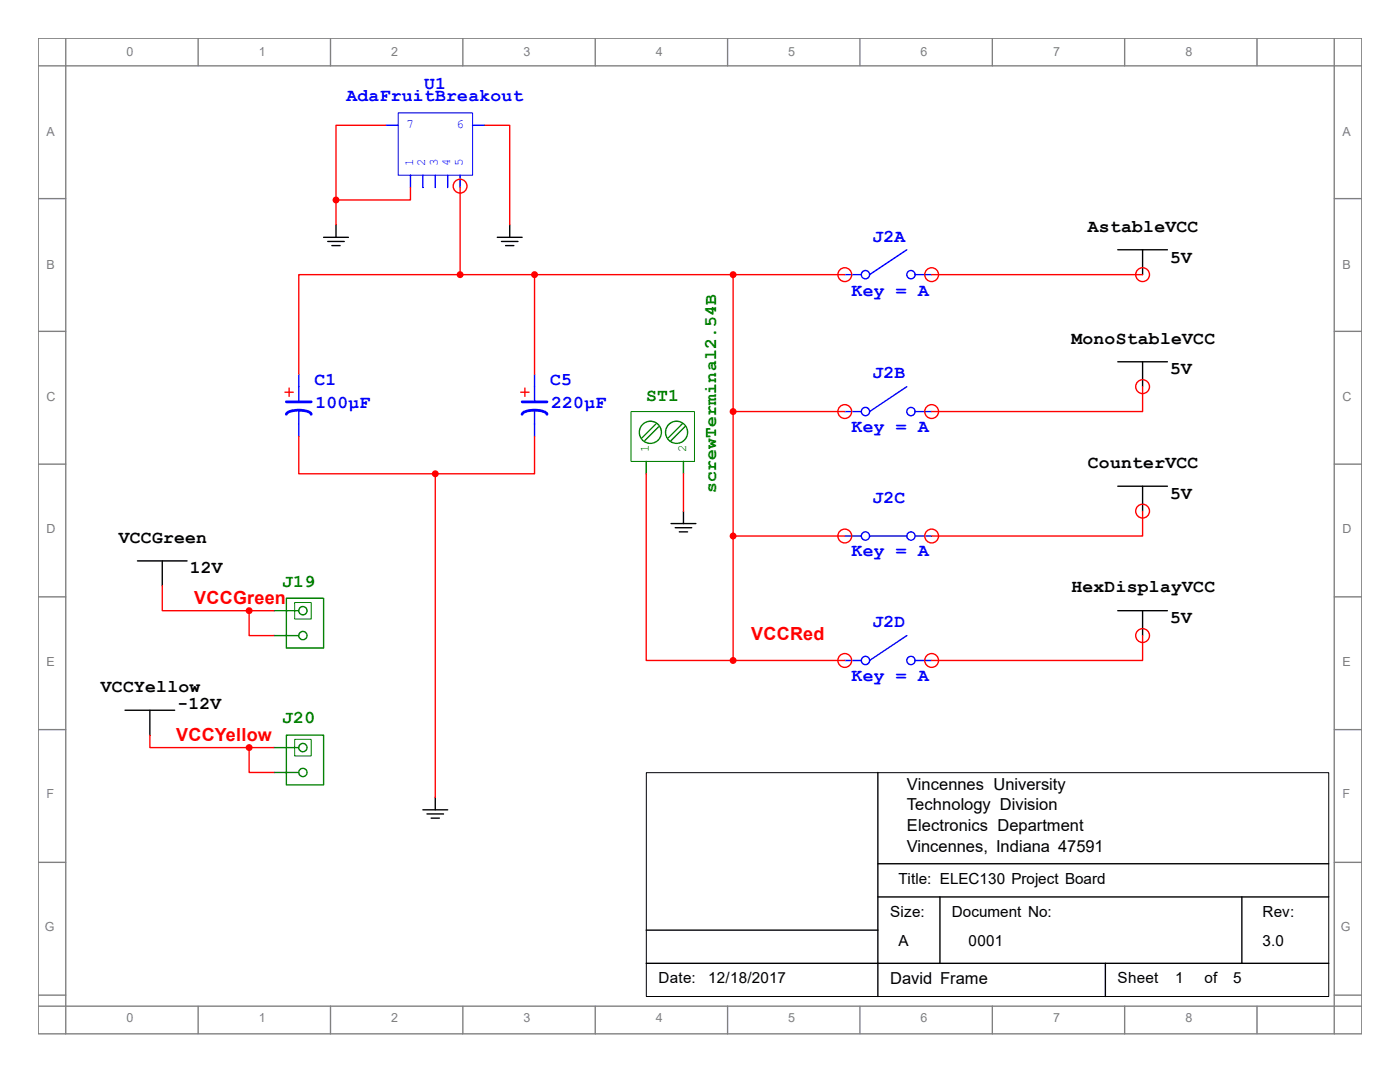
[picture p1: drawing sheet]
<svg xmlns="http://www.w3.org/2000/svg" width="279mm" height="216mm" viewBox="0 0 279 216" stroke-linecap="round" stroke-linejoin="round" font-family="sans-serif">
<g fill="none" stroke="#808080" stroke-width=".28">
<path d="M7.6 7.6h264.2v198.7h-264.2zM7.6 13.1h264.2M13.1 7.6v198.7M39.5 7.6v5.5M66 7.6v5.5M92.4 7.6v5.5M118.8 7.6v5.5M145.2 7.6v5.5M171.6 7.6v5.5M198 7.6v5.5M224.5 7.6v5.5M250.9 7.6v5.5"/>
<path d="M266.3 7.6v198.7M7.6 39.6h5.5M266.3 39.6h5.5M7.6 66.1h5.5M266.3 66.1h5.5M7.6 92.6h5.5M266.3 92.6h5.5M7.6 119.1h5.5M266.3 119.1h5.5M7.6 145.6h5.5M266.3 145.6h5.5M7.6 172.1h5.5"/>
<path d="M266.3 172.1h5.5M7.6 198.6h5.5M266.3 198.6h5.5M7.6 200.8h264.2M39.5 200.8v5.5M66 200.8v5.5M92.4 200.8v5.5M118.8 200.8v5.5M145.2 200.8v5.5M171.6 200.8v5.5M198 200.8v5.5M224.5 200.8v5.5"/>
<path d="M250.9 200.8v5.5"/>
</g>
<path d="M181 49.8l-7.5 5" fill="none" stroke="#00f" stroke-width=".28"/>
<g fill="none" stroke="#00f" stroke-width=".28">
<path d="M182.6 54.8h3.3"/>
<circle cx="181.8" cy="54.8" r=".83"/>
</g>
<g fill="none" stroke="#00f" stroke-width=".28">
<path d="M168.6 54.8h3.3M181 77.2l-7.5 4.9"/>
<circle cx="172.7" cy="54.8" r=".83"/>
</g>
<g fill="none" stroke="#f00" stroke-width=".28">
<circle cx="168.6" cy="54.8" r="1.38"/>
<circle cx="185.9" cy="54.8" r="1.38"/>
</g>
<g fill="none" stroke="#00f" stroke-width=".28">
<path d="M182.6 82.1h3.3"/>
<circle cx="181.8" cy="82.1" r=".83"/>
</g>
<g fill="none" stroke="#00f" stroke-width=".28">
<path d="M168.6 82.1h3.3M173.5 107h7.5"/>
<circle cx="172.7" cy="82.1" r=".83"/>
</g>
<g fill="none" stroke="#f00" stroke-width=".28">
<circle cx="168.6" cy="82.1" r="1.38"/>
<circle cx="185.9" cy="82.1" r="1.38"/>
</g>
<g fill="none" stroke="#00f" stroke-width=".28">
<path d="M182.6 107h3.3"/>
<circle cx="181.8" cy="107" r=".83"/>
</g>
<g fill="none" stroke="#00f" stroke-width=".28">
<path d="M168.6 107h3.3M181 126.8l-7.5 5"/>
<circle cx="172.7" cy="107" r=".83"/>
</g>
<g fill="none" stroke="#f00" stroke-width=".28">
<circle cx="168.6" cy="107" r="1.38"/>
<circle cx="185.9" cy="107" r="1.38"/>
</g>
<g fill="none" stroke="#00f" stroke-width=".28">
<path d="M182.6 131.8h3.3"/>
<circle cx="181.8" cy="131.8" r=".83"/>
</g>
<g fill="none" stroke="#00f" stroke-width=".28">
<path d="M59.6 77.2v3M59.6 81.8v2.8M168.6 131.8h3.3"/>
<circle cx="172.7" cy="131.8" r=".83"/>
</g>
<g fill="none" stroke="#f00" stroke-width=".28">
<path d="M56.9 78.3h1.6M57.7 77.4v1.7M168.6 82.1h-22.3v24.9h22.3"/>
<circle cx="168.6" cy="131.8" r="1.38"/>
<circle cx="185.9" cy="131.8" r="1.38"/>
</g>
<g fill="#f00" stroke="#f00" stroke-width=".28">
<circle cx="146.3" cy="82.1" r=".55"/>
<circle cx="146.3" cy="107" r=".55"/>
</g>
<path d="M86.9 159.1v2.5M84.4 161.6h4.9M85.2 162.4h3.3M86 163.2h1.7" fill="none" stroke="#000" stroke-width=".28"/>
<path d="M57.1 82.7a2.54 2.54 0 0 1 2.5-.9l.7 .1a2.13 2.13 0 0 1 1.8 .8M57.1 80.2h5" fill="none" stroke="#00f" stroke-width=".55"/>
<path d="M59.6 84.6v2.5" fill="none" stroke="#00f" stroke-width=".28"/>
<path d="M59.6 74.7v2.5M106.7 77.2v3M106.7 81.8v2.8" fill="none" stroke="#00f" stroke-width=".28"/>
<circle cx="86.9" cy="94.5" r=".55" fill="#f00" stroke="#f00" stroke-width=".28"/>
<path d="M103.9 78.3h1.7M104.8 77.4v1.7M59.6 87.1v7.4h27.3" fill="none" stroke="#f00" stroke-width=".28"/>
<path d="M129 154.2h136.2v44.6h-136.2z" fill="none" stroke="#000" stroke-width=".2"/>
<path d="M175.2 154.1v44.7M175.2 172.3h90M175.2 179h90M187.6 179v13.2M247.8 179v13.2M129 185.6h46.2M129 192.2h136.2M220.6 192.2v6.6" fill="none" stroke="#000" stroke-width=".28"/>
<path d="M104.2 82.7a2.54 2.54 0 0 1 2.5-.9l.6 .1a2.13 2.13 0 0 1 1.9 .8M104.2 80.2h5" fill="none" stroke="#00f" stroke-width=".55"/>
<path d="M106.7 84.6v2.5" fill="none" stroke="#00f" stroke-width=".28"/>
<path d="M106.7 74.7v2.5" fill="none" stroke="#00f" stroke-width=".28"/>
<g fill="none" stroke="#008000" stroke-width=".28">
<path d="M57.1 119.4h7.5v9.9h-7.5zM57.1 121.9h2.5M57.1 126.8h2.5"/>
<circle cx="60.5" cy="126.8" r=".83"/>
<circle cx="60.5" cy="121.9" r=".83"/>
</g>
<path d="M58.8 120.2h3.3v3.3h-3.3z" fill="none" stroke="#008000" stroke-width=".2"/>
<path d="M54.7 121.9h2.4" fill="none" stroke="#008000" stroke-width=".28"/>
<g fill="none" stroke="#008000" stroke-width=".28">
<path d="M54.7 126.8h2.4M57.1 146.7h7.5v9.9h-7.5zM57.1 149.2h2.5M57.1 154.1h2.5"/>
<circle cx="60.5" cy="149.2" r=".83"/>
<circle cx="60.5" cy="154.1" r=".83"/>
</g>
<path d="M58.8 147.5h3.3v3.3h-3.3z" fill="none" stroke="#008000" stroke-width=".2"/>
<path d="M54.7 149.2h2.4" fill="none" stroke="#008000" stroke-width=".28"/>
<path d="M54.7 154.1h2.4" fill="none" stroke="#008000" stroke-width=".28"/>
<g fill="none" stroke="#000" stroke-width=".28">
<path d="M64.6 47.4h4.9M65.4 48.2h3.3M66.2 49h1.7M67.1 44.9v2.5M223.1 49.8h9.9M228 49.8v5M223.1 72.2h9.9M228 72.2v5M223.1 97h9.9M228 97v5M27.4 111.9h9.9M32.4 111.9v5"/>
<path d="M223.1 121.9h9.9M228 121.9v4.9M25 141.7h9.9M29.9 141.7v5"/>
</g>
<g fill="#f00" stroke="#f00" stroke-width=".28">
<circle cx="49.7" cy="121.9" r=".55"/>
<circle cx="49.7" cy="149.2" r=".55"/>
<circle cx="146.3" cy="54.8" r=".55"/>
<circle cx="106.7" cy="54.8" r=".55"/>
</g>
<g fill="none" stroke="#f00" stroke-width=".28">
<path d="M146.3 54.8v27.3M168.6 54.8h-61.9v19.9M185.9 54.8h42.1M228 77.2v4.9h-42.1M106.7 87.1v7.4h-19.8M32.4 116.9v5h17.3M228 102v5h-42.1M49.7 121.9v4.9h5M49.7 121.9h5M228 126.8v5h-42.1M29.9 146.7v2.5h19.8M49.7 149.2v4.9h5"/>
<path d="M49.7 149.2h5"/>
<circle cx="228" cy="54.8" r="1.38"/>
<circle cx="228" cy="77.2" r="1.38"/>
<circle cx="228" cy="102" r="1.38"/>
<circle cx="228" cy="126.8" r="1.38"/>
</g>
<path d="M79.5 22.5h14.8v12.5h-14.8z" fill="none" stroke="#00f" stroke-width=".2"/>
<path d="M81.9 34.9v2.5" fill="none" stroke="#00f" stroke-width=".28"/>
<path d="M84.4 34.9v2.5" fill="none" stroke="#00f" stroke-width=".28"/>
<path d="M86.9 34.9v2.5" fill="none" stroke="#00f" stroke-width=".28"/>
<path d="M89.3 34.9v2.5" fill="none" stroke="#00f" stroke-width=".28"/>
<path d="M91.8 34.9v2.5" fill="none" stroke="#00f" stroke-width=".28"/>
<path d="M94.3 25h2.5" fill="none" stroke="#00f" stroke-width=".28"/>
<path d="M77 25h2.4" fill="none" stroke="#00f" stroke-width=".28"/>
<g fill="none" stroke="#f00" stroke-width=".28">
<path d="M67.1 39.9v5M77 25h-9.9v14.9M81.9 37.4v2.5h-14.8M91.8 37.4v17.4M96.8 25h4.9v19.9M91.8 54.8h-32.2v19.9M91.8 54.8h14.9"/>
<circle cx="91.8" cy="37.1" r="1.38"/>
</g>
<g fill="#f00" stroke="#f00" stroke-width=".28">
<circle cx="91.8" cy="54.8" r=".55"/>
<circle cx="67.1" cy="39.9" r=".55"/>
</g>
<path d="M99.3 47.4h4.9M100.1 48.2h3.3M100.9 49h1.7M101.7 44.9v2.5" fill="none" stroke="#000" stroke-width=".28"/>
<path d="M125.9 82.1h12.7v10h-12.7z" fill="none" stroke="#008000" stroke-width=".2"/>
<g fill="none" stroke="#008000" stroke-width=".28">
<path d="M130.9 84.6l-2.8 2.8M131.4 85.2l-2.7 2.7M136.1 84.6l-2.7 2.8M136.7 85.2l-2.8 2.7"/>
<circle cx="129.8" cy="86.3" r="2.2"/>
<circle cx="135" cy="86.3" r="2.2"/>
</g>
<path d="M129 92.1v2.4" fill="none" stroke="#008000" stroke-width=".28"/>
<path d="M136.4 92.1v2.4" fill="none" stroke="#008000" stroke-width=".28"/>
<circle cx="146.3" cy="131.8" r=".55" fill="#f00" stroke="#f00" stroke-width=".28"/>
<path d="M86.9 94.5v64.6M129 94.5v37.3h17.3M136.4 94.5v7.5M146.3 107v24.8M146.3 131.8h22.3" fill="none" stroke="#f00" stroke-width=".28"/>
<path d="M133.9 104.5h5M134.7 105.3h3.3M135.6 106.1h1.6M136.4 102v2.5" fill="none" stroke="#000" stroke-width=".28"/>
<g font-size="3.6" fill="#00f">
<text x="84.7" y="17.7">U1</text>
<text x="69.2" y="20.2">AdaFruitBreakout</text>
<text x="174.1" y="48.3">J2A</text>
<text x="170" y="59">Key = A</text>
<text x="62.7" y="76.9">C1</text>
<text x="109.8" y="76.9">C5</text>
<text x="174.1" y="75.5">J2B</text>
<text x="62.9" y="81.3">100µF</text>
<text x="110" y="81.3">220µF</text>
<text x="170" y="86.3">Key = A</text>
<text x="174.1" y="100.3">J2C</text>
<text x="170" y="111">Key = A</text>
<text x="174.1" y="125.1">J2D</text>
<text x="170" y="135.8">Key = A</text>
</g>
<g font-size="3.6">
<text x="217.1" y="46.4">AstableVCC</text>
<text x="233.6" y="52.4">5V</text>
<text x="213.8" y="68.7">MonoStableVCC</text>
<text x="233.6" y="74.7">5V</text>
<text x="217.1" y="93.4">CounterVCC</text>
<text x="233.6" y="99.5">5V</text>
<text x="23.7" y="108.3">VCCGreen</text>
<text x="37.9" y="114.3">12V</text>
<text x="213.8" y="118.2">HexDisplayVCC</text>
<text x="233.6" y="124.2">5V</text>
<text x="20.1" y="138">VCCYellow</text>
<text x="35.4" y="141.6">-12V</text>
</g>
<g font-size="3.6" fill="#008000">
<text x="128.9" y="79.9">ST1</text>
<text x="56.3" y="117.1">J19</text>
<text x="56.3" y="144.3">J20</text>
</g>
<g font-size="3.6" fill="#f00">
<text x="38.7" y="120.6">VCCGreen</text>
<text x="149.9" y="127.8">VCCRed</text>
<text x="35.1" y="147.9">VCCYellow</text>
</g>
<text font-size="3.5" fill="#008000" x="143" y="98.4" transform="rotate(-90 143 98.4)">screwTerminal2.54B</text>
<g font-size="3.3">
<text x="181" y="157.6">Vincennes University</text>
<text x="181" y="161.7">Technology Division</text>
<text x="181" y="165.8">Electronics Department</text>
<text x="181" y="169.9">Vincennes, Indiana 47591</text>
<text x="177.7" y="196.3">David Frame</text>
</g>
<g font-size="3">
<text x="179.3" y="176.3">Title: ELEC130 Project Board</text>
<text x="177.7" y="182.9">Size:</text>
<text x="190" y="182.9">Document No:</text>
<text x="252" y="182.9">Rev:</text>
<text x="179.3" y="188.7">A</text>
<text x="193.3" y="188.7">0001</text>
<text x="252" y="188.7">3.0</text>
<text x="131.4" y="196.1">Date:</text>
<text x="141.3" y="196.1">12/18/2017</text>
<text x="223" y="196.1">Sheet</text>
<text x="234.6" y="196.1">1</text>
<text x="240.4" y="196.1">of</text>
<text x="246.1" y="196.1">5</text>
</g>
<g font-size="2.5" fill="#808080">
<text x="25.2" y="11.2">0</text>
<text x="51.7" y="11.2">1</text>
<text x="78.1" y="11.2">2</text>
<text x="104.5" y="11.2">3</text>
<text x="130.9" y="11.2">4</text>
<text x="157.3" y="11.2">5</text>
<text x="183.7" y="11.2">6</text>
<text x="210.2" y="11.2">7</text>
<text x="236.6" y="11.2">8</text>
<text x="9.3" y="27.2">A</text>
<text x="267.9" y="27.2">A</text>
<text x="9.3" y="53.6">B</text>
<text x="267.9" y="53.6">B</text>
<text x="9.3" y="80">C</text>
<text x="267.9" y="80">C</text>
<text x="9.3" y="106.4">D</text>
<text x="267.9" y="106.4">D</text>
<text x="9.3" y="132.8">E</text>
<text x="267.9" y="132.8">E</text>
<text x="9.3" y="159.3">F</text>
<text x="267.9" y="159.3">F</text>
<text x="8.9" y="185.7">G</text>
<text x="267.6" y="185.7">G</text>
<text x="25.2" y="203.8">0</text>
<text x="51.7" y="203.8">1</text>
<text x="78.1" y="203.8">2</text>
<text x="104.5" y="203.8">3</text>
<text x="130.9" y="203.8">4</text>
<text x="157.3" y="203.8">5</text>
<text x="183.7" y="203.8">6</text>
<text x="210.2" y="203.8">7</text>
<text x="236.6" y="203.8">8</text>
</g>
<g font-size="2.5" fill="#00f">
<text x="81.1" y="25.5">7</text>
<text x="91.1" y="25.5">6</text>
<text x="82.4" y="33.2" transform="rotate(-90 82.4 33.2)">1</text>
<text x="84.9" y="33.2" transform="rotate(-90 84.9 33.2)">2</text>
<text x="87.4" y="33.2" transform="rotate(-90 87.4 33.2)">3</text>
<text x="89.8" y="33.2" transform="rotate(-90 89.8 33.2)">4</text>
<text x="92.3" y="33.2" transform="rotate(-90 92.3 33.2)">5</text>
</g>
<g font-size="2.5" fill="#008000">
<text x="129.5" y="90.2" transform="rotate(-90 129.5 90.2)">1</text>
<text x="136.9" y="90.2" transform="rotate(-90 136.9 90.2)">2</text>
</g>
</svg>
